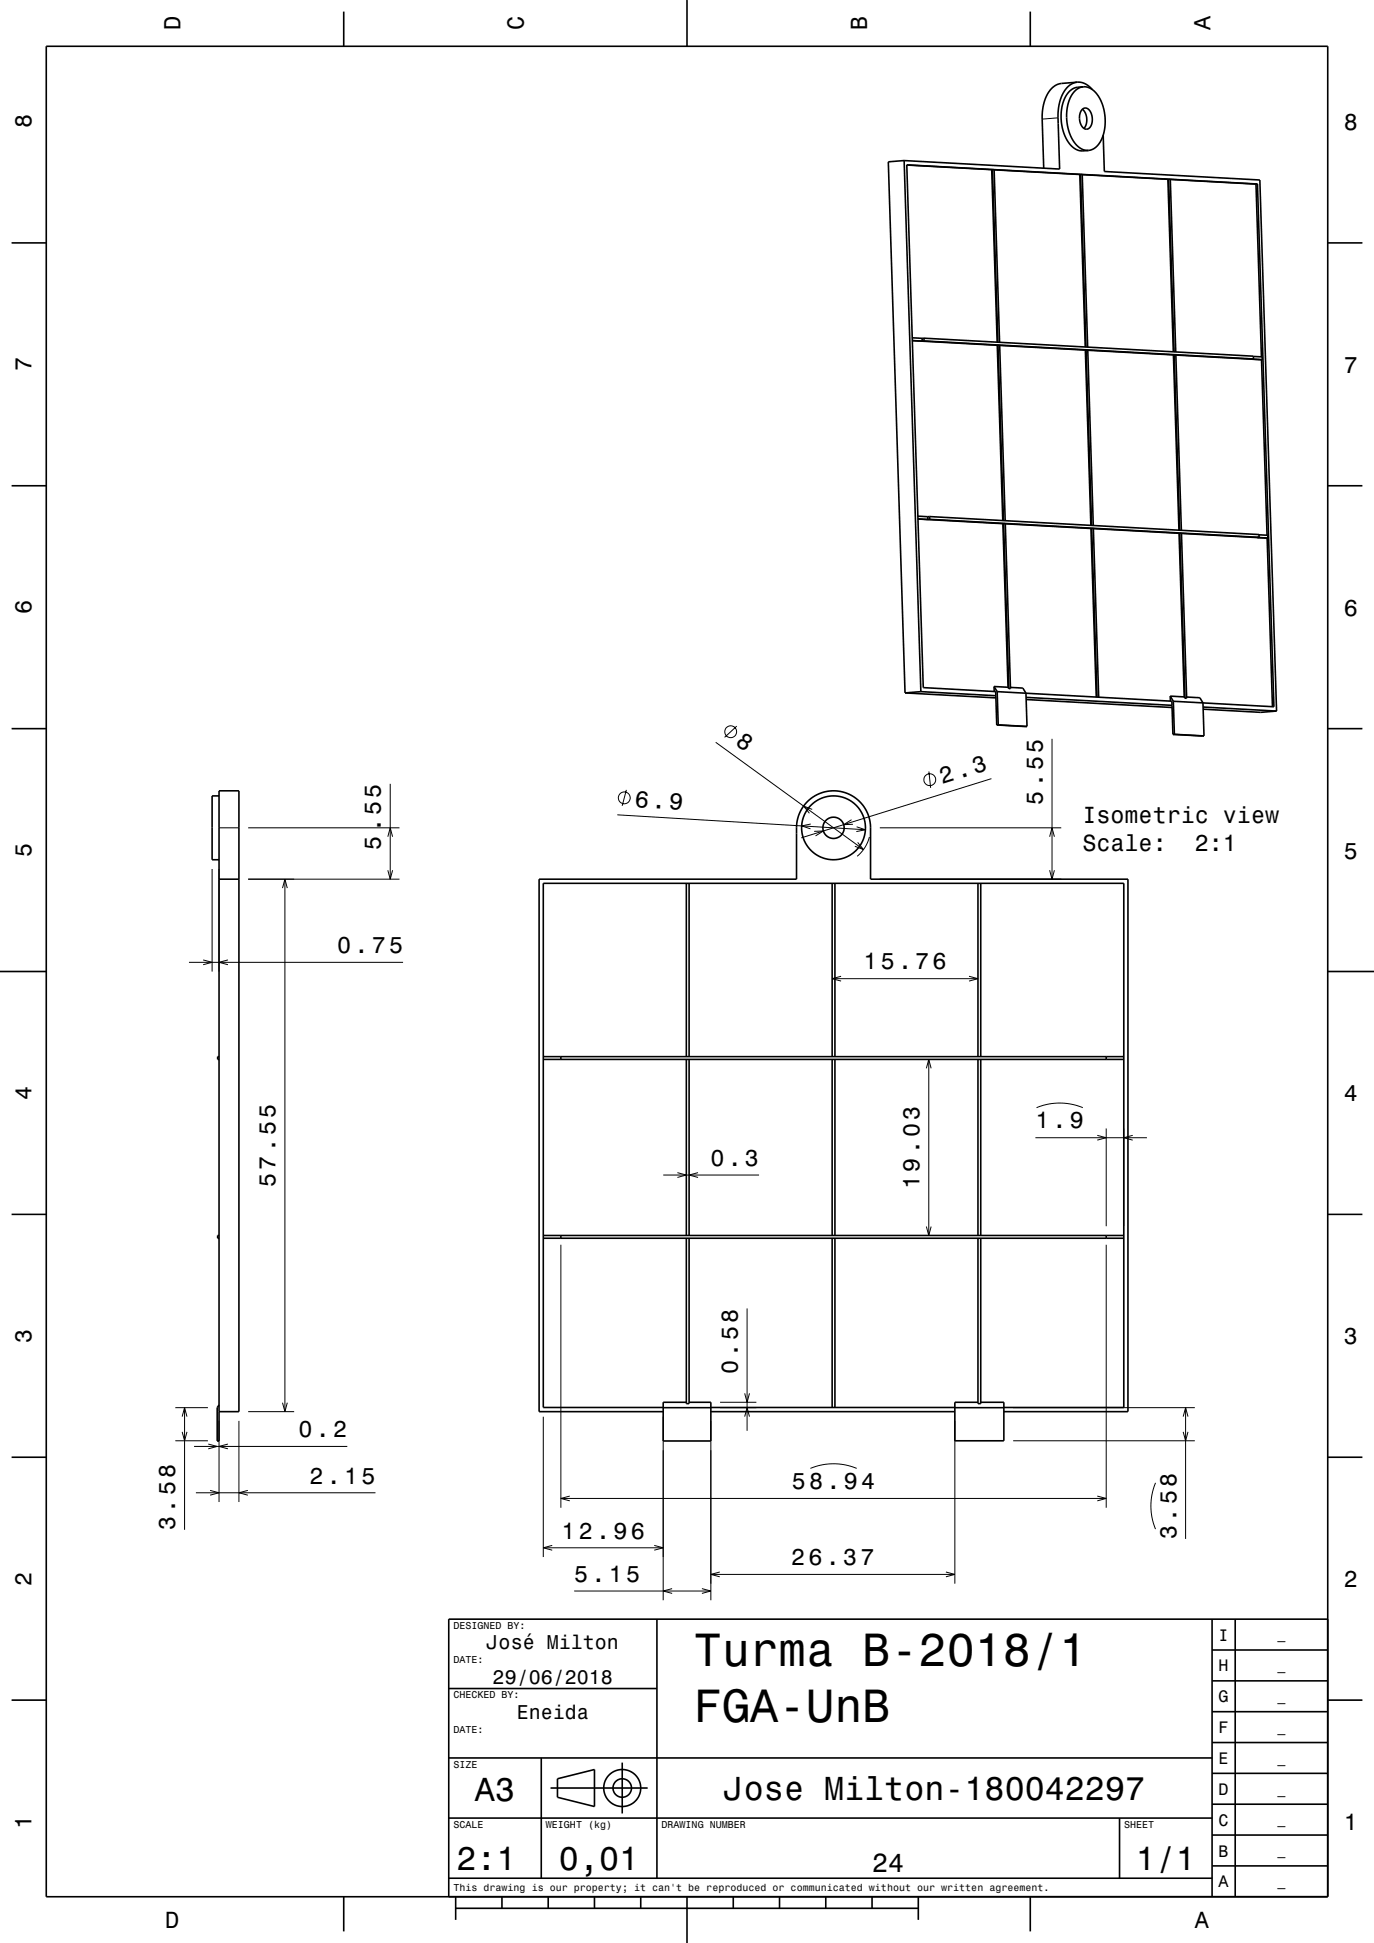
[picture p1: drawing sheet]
<svg xmlns="http://www.w3.org/2000/svg" width="297mm" height="420mm" viewBox="0 0 297 420" stroke-linecap="round" stroke-linejoin="round" font-family="sans-serif">
<g fill="none" stroke="#000" stroke-width=".22">
<path d="M228.7 25.5l-3.4 .2M159.3 157l-2.7 2.4M227.4 159.7v30.3M47.3 178.9h4.3M53.6 178.9h32.7M84.3 169.4v20.6M133.4 176.1l53.7 3.3M135.4 170.7l-.9 3.5M154.7 160.5l31.9 23.1M175.2 178.1l-1.9 .4 1.9 .7M175.6 175l-1.9-.8 1.3 1.6M176 179.7l2-.1-1.7 1.1"/>
<path d="M184.1 177.2l-1.7 1.1 2-.1M185.2 178.7l1.9 .7-2 .4M190.2 178.9h39.2M200.8 166.8l.4 3.5M214.3 168.3l-41.1 12.8M45.8 187.8v22.2M47.3 187.8v22.2M53.6 190h32.7M61.1 192l.5-2 .5 2M61.6 190v115.1M83.8 180.9l.5-2 .6 2M83.8 188.1l.5 1.9 .6-1.9"/>
<path d="M185.4 182.1l1.2 1.5-1.8-.7M187.9 180.9a8 8 0 0 1-2.6 4.2M190.2 190h39.2M226.9 188.1l.5 1.9 .5-1.9M226.9 180.9l.5-2 .5 2M40.8 208h46.3M43.9 207.5l1.9 .5-1.9 .5M49.3 207.5l-2 .5 2 .5M179.9 211.6h31.5M181.8 211l-1.9 .6 1.9 .5M209.5 211l1.9 .6-1.9 .5M200.2 230.9l.6-1.9 .5 1.9"/>
<path d="M200.8 229v38.1M224.1 239.4l2.4-.7 2.4-.3 2.5 .3 2.7 .7M143.4 254h20.7M146.4 253.5l2 .5-2 .5M150.9 253.5l-1.9 .5 1.9 .5M223.8 245.9h24.1M237.2 245.4l1.9 .5-1.9 .6M239.1 243.9v21.2M242.9 243.9v21.2M244.8 245.4l-1.9 .5 1.9 .6M121.2 269.1v56.8M200.2 265.1l.6 2 .5-2"/>
<path d="M239.1 269.1v56.8M161.5 282.8v26.5M37.9 311.4h7M37.9 304.3h7M39.4 306.2l.5-1.9 .5 1.9M39.4 309.5l.5 1.9 .5-1.9M39.9 304.3v26.4M41.9 312.7h33.2M45 312.1l1.9 .6-1.9 .5M47.3 307.1v17.6M49.3 312.1l-2 .6 2 .5M51.6 307.1v17.6"/>
<path d="M53.6 305.1h10M61.1 303.2l.5 1.9 .5-1.9M117.4 306.2v30.4M143.4 306.2v39.7M153.7 307.1v38.8M155.7 304.3h7.8M155.7 303.1h7.8M161 301.2l.5 1.9 .5-1.9M161 306.2l.5-1.9 .5 1.9M175.2 317.4l2.4-.7 2.5-.3 2.4 .2 2.7 .8M206.4 307.1v35.2M219 311.4h39.3"/>
<path d="M219 304.3h39.3M255.8 306.2l.5-1.9 .5 1.9M255.8 309.5l.5 1.9 .5-1.9M256.3 304.3v28.4M42.3 322.7h38.9M45.4 322.2l1.9 .5-1.9 .5M53.6 322.2l-2 .5 2 .5M117.4 334.6h26M119.4 334.1l-2 .5 2 .5M121.2 323.9h117.9M123.2 323.4l-2 .5 2 .5M141.4 334.1l2 .5-2 .5"/>
<path d="M155.6 339.8l-1.9 .5 1.9 .5M204.5 339.8l1.9 .5-1.9 .5M237.2 323.4l1.9 .5-1.9 .5M249.8 320.5l-.8 2.4-.2 2.5 .2 2.7 .8 2.4M124.1 343.9h29.6M145.3 343.4l-1.9 .5 1.9 .5M151.7 343.4l2 .5-2 .5M153.7 340.3h52.7"/>
<circle cx="157.9" cy="158.2" r="1.28"/>
<circle cx="134.9" cy="172.5" r="1.28"/>
<circle cx="201" cy="168.5" r="1.28"/>
</g>
<g fill="none" stroke="#000" stroke-width=".35">
<path d="M10 10h277v400h-277zM74.3 2.5v7.5M148.5 0v10M222.7 2.5v7.5M232.9 17.8a3.9 3.9 0 0 1 3.2 1.6M232.9 17.8a5.1 5.1 0 0 0-3.9 4.4l-.3 2.9 .3 11.4-33.6-1.8M232.9 17.8l-3.4 .2a5.1 5.1 0 0 0-3.9 4.5l-.3 2.8 .3 11.1M234.2 18.8l-1.2 .1a4.5 4.5 0 0 0-3.4 3.9l-.2 2.7a7.8 7.8 0 0 0 3.4 6.9l.9 .2 1.6-.1M234.2 18.8a4.4 4.4 0 0 1 3.9 3.3 9.5 9.5 0 0 1-1 9.5l-.9 .7-.9 .2M234.2 18.8a4.5 4.5 0 0 0-3.4 3.9l-.2 2.7a8 8 0 0 0 3.2 6.8l1.5 .3M195.4 34.7l3.7 114.8M195.4 34.7l-3.4 .3 3.6 114.8"/>
<path d="M196 35.7l18.4 1M214.4 36.7l1.1 37.3M214.5 36.7h.4M214.5 36.7h-.1M214.5 36.7l1.2 37.3M214.9 36.7l1.2 37.3M214.9 36.7l18.5 1M233.4 37.7l1.2 37.3M233.6 37.7h.3l1.2 37.3M233.6 37.7h-.2M233.6 37.7l1.1 37.3M233.9 37.8l18.5 1"/>
<path d="M234 23.6a3.1 3.1 0 0 1 .3 4.2M234 23.6a1.19 1.19 0 0 1 1.9 .9 2.66 2.66 0 0 1-.8 3.4 1.83 1.83 0 0 1-1.7-2.1l.1-1.3zM238.5 29.2l.2 7.9 33.6 1.8 3.6 114.8M252.4 38.8l1.2 37.2M252.6 38.7l.4 .1 1.1 37.3M252.6 38.7l-.2 .1M252.6 38.7l1.2 37.4M271.8 39.8l-75.8-4.2 3.6 113 15.6 .9M271.8 39.8l3.6 113-21.8-1.2M271.8 39.8h-.3l1.2 37.3M2.5 52.5h7.5M287 52.5h7.5"/>
<path d="M197.2 73l2.1 .1M197.2 73.6l18.4 1M199.3 73.1v.6h.4M199.7 73.1h-.4M199.7 73.1l71.2 3.9v.6h-.4M199.7 73.1v.6M199.7 73.7l73.1 4M215.6 74.6l1.2 37.9M215.7 74.6l1.2 37.9M215.7 74.6h-.1M215.7 74.6h.4l1.2 38M216.1 74.7l18.5 1"/>
<path d="M234.6 75.7l1.2 37.9M234.8 75.7h-.2M234.8 75.7h.3M234.8 75.7l1.2 37.9M235.1 75.7l18.5 1M235.1 75.7l1.2 37.9M253.6 76.7l1.2 37.9M253.8 76.7l1.2 37.9M253.8 76.7h-.2M253.8 76.7h.4M254.2 76.7l1.2 37.9M254.2 76.8l18.5 1"/>
<path d="M270.9 77l1.9 .1v.6M272.7 77.8l1.2 37.9M272.8 77.7l-.1 .1M2.5 105h7.5M198.4 111.6l2.1 .1M198.4 112.2l18.4 1M200.5 111.7l.1 .6h.4M200.9 111.7l71.2 3.9 .1 .5-.4 .1M200.9 111.7l.1 .6M200.9 111.7h-.4M201 112.3l73.1 4M216.8 113.2l1.1 35.4"/>
<path d="M216.9 113.2h-.1M216.9 113.2h.4M216.9 113.2l1.2 35.6M217.3 113.2l18.5 1M217.3 113.2l1.1 35.7-.3-.1M235.8 114.2l1.2 36.5M236 114.2h-.2M236 114.2h.3l1.2 36.5M236 114.2l1.1 36.5M236.3 114.3l18.6 1M254.9 115.3l1.1 35.3M255 115.3h.4l1.1 35.6h-.4"/>
<path d="M255 115.3l1.1 35.6M255 115.3h-.1M255.4 115.3l18.5 1M272.1 115.6l1.9 .1 .1 .6M273.9 116.3l1.2 36.5M274.1 116.3h-.2M287 105h7.5M2.5 157.5h7.5M195.6 149.8l19.7 1.1M199.1 149.5l16.2 .9M199.1 149.5l-3.5 .3M214.9 148.4v1.1"/>
<path d="M214.9 148.4l.6 1.1M214.9 148.4l3 .2M215.2 149.5h.1M215.3 149.5v.9M215.3 150.4l.2 6.3M215.5 156.7l6.5 .3M215.5 149.5l37.8 2.1 .2 7.2M215.5 149.5l.3 7.2M215.8 156.7h-.3M215.8 156.7l6.2 .3M217.9 148.6l.2 .2M218.4 148.6l2.7 .1 .7 1.1 .2 7.2"/>
<path d="M221.8 150.7l31.5 1.8M221.8 151.2l31.6 1.7M253 150.5v1.1M253 150.5l3 .1M253 150.5l.6 1.1M253.5 158.8l6.8 .3M253.6 151.6l.3 7.1-.4 .1M256 150.6l.1 .3M256.5 150.7l2.9 .1 .6 1.1 .3 7.2M260.1 152.8l15.8 .9M260.1 153.3l12.4 .7 3.4-.3M260.3 159.1h-.4"/>
<path d="M287 157.5h7.5M47.3 172h-1.5v13.8h1.5M47.3 190h4.3M148.4 190.9v37.5M149 190.9v37.5M179.9 190.9v37.5M180.5 190.9v37.5M211.4 190.9v37.5M212 190.9v37.5M0 210h10M287 210h10M47.3 228.4h-.3v.6h.3"/>
<path d="M117.4 229h125.5M117.4 228.4h125.5M121.2 228.4v.6M148.4 229v38.1M149 229v38.1M179.9 229v38.1M180.5 229v38.1M211.4 229v38.1M212 229v38.1M239.1 228.4v.6M2.5 262.5h7.5M47.3 267.1h-.3v.6h.3"/>
<path d="M117.4 267.7h125.5M117.4 267.1h125.5M121.2 267.1v.6M148.4 267.7v35.7h.6v-35.7M179.9 267.7v36.5M180.5 267.7v36.5M211.4 267.7v35.7h.6v-35.7M239.1 267.1v.6M287 262.5h7.5M2.5 315h7.5M46.9 311.4h.4M47.3 303.7l-.4 .6v7.2h.4v-140.6h4.3v134.2h-4.3"/>
<path d="M143.4 305.1h-26.9v-115.1h55.7v-11.1a8 8 0 0 1 8-8 8 8 0 0 1 8 8v11.1h55.6v115.1h-26.8M143.4 304.2h-26v-113.3h125.5v113.3h-25.9M143.4 304.3h10.3M148.4 303.1h-5v8.4h10.3v-8.4h-4.7M153.7 305.1h52.7M153.7 304.2h52.7M206.4 304.3h10.6M211.4 303.1h-5v8.3h10.6v-8.3h-5M287 315h7.5M142 350v56M262 356.7h25M262 350v60"/>
<path d="M267 350v60M287 350h-190v60M2.5 367.5h7.5M97 365h45M262 376.7h25M262 370h25M262 363.3h25M287 367.5h7.5M97 393h165M97 380h165M117 380v26M119 386.5h21"/>
<path d="M120.5 384.5l8-2v8l-8-2zM134.5 381v11M242 393v13M262 396.7h25M262 390h25M262 383.3h25M74.3 410v7.5M97 406h165M98.5 412.5h100M98.5 410v5M108.5 410v2.5M118.5 410v2.5"/>
<path d="M128.5 410v2.5M138.5 410v2.5M148.5 410v10M158.5 410v2.5M168.5 410v2.5M178.5 410v2.5M188.5 410v2.5M198.5 410v5M222.7 410v7.5M262 403.3h25"/>
<circle cx="180.2" cy="178.9" r="6.9"/>
<circle cx="180.2" cy="178.9" r="2.3"/>
<circle cx="134.5" cy="386.5" r="2"/>
<circle cx="134.5" cy="386.5" r="4"/>
</g>
<g font-size="10.1">
<text x="150" y="360.2">Turma B-2018/1</text>
<text x="150" y="372.3">FGA-UnB</text>
</g>
<g font-size="7.2">
<text x="102.7" y="389.3">A3</text>
<text x="156.5" y="389.1">Jose Milton-180042297</text>
<text x="98.7" y="404.3">2:1</text>
<text x="120.8" y="404.3">0,01</text>
<text x="245.5" y="404.3">1/1</text>
</g>
<text font-size="5.8" x="188.5" y="404.6">24</text>
<g font-size="5.1">
<text x="158.8" y="160.9" transform="rotate(36 158.8 160.9)">8</text>
<text x="137.1" y="174.4" transform="rotate(3 137.1 174.4)">6.9</text>
</g>
<g font-size="5">
<text x="39" y="6.5" transform="rotate(-90 39 6.5)">D</text>
<text x="113.2" y="6.5" transform="rotate(-90 113.2 6.5)">C</text>
<text x="187.4" y="6.5" transform="rotate(-90 187.4 6.5)">B</text>
<text x="261.6" y="6.5" transform="rotate(-90 261.6 6.5)">A</text>
<text x="6.8" y="27.8" transform="rotate(-90 6.8 27.8)">8</text>
<text x="290.5" y="28.1">8</text>
<text x="6.8" y="80.3" transform="rotate(-90 6.8 80.3)">7</text>
<text x="290.5" y="80.6">7</text>
<text x="6.8" y="132.8" transform="rotate(-90 6.8 132.8)">6</text>
<text x="290.5" y="133.1">6</text>
<text x="203.7" y="169.5" transform="rotate(-18 203.7 169.5)">2.3</text>
<text x="225.4" y="173.9" transform="rotate(-90 225.4 173.9)">5.55</text>
<text x="234" y="178">Isometric view</text>
<text x="6.8" y="185.3" transform="rotate(-90 6.8 185.3)">5</text>
<text x="82.3" y="183.7" transform="rotate(-90 82.3 183.7)">5.55</text>
<text x="234" y="184">Scale:</text>
<text x="258.3" y="184">2:1</text>
<text x="290.5" y="185.6">5</text>
<text x="72.9" y="206">0.75</text>
<text x="186.6" y="209.6">15.76</text>
<text x="6.8" y="237.8" transform="rotate(-90 6.8 237.8)">4</text>
<text x="290.5" y="238.1">4</text>
<text x="223.8" y="243.9">1.9</text>
<text x="153.6" y="252">0.3</text>
<text x="59.6" y="256.6" transform="rotate(-90 59.6 256.6)">57.55</text>
<text x="198.8" y="257" transform="rotate(-90 198.8 257)">19.03</text>
<text x="6.8" y="290.3" transform="rotate(-90 6.8 290.3)">3</text>
<text x="290.5" y="290.6">3</text>
<text x="159.5" y="297.1" transform="rotate(-90 159.5 297.1)">0.58</text>
<text x="64.6" y="310.7">0.2</text>
<text x="66.9" y="320.7">2.15</text>
<text x="171.2" y="321.9">58.94</text>
<text x="37.9" y="330.7" transform="rotate(-90 37.9 330.7)">3.58</text>
<text x="121.4" y="332.6">12.96</text>
<text x="254.3" y="332.7" transform="rotate(-90 254.3 332.7)">3.58</text>
<text x="124.1" y="341.9">5.15</text>
<text x="171" y="338.3">26.37</text>
<text x="6.8" y="342.8" transform="rotate(-90 6.8 342.8)">2</text>
<text x="290.5" y="343.1">2</text>
<text x="6.8" y="395.3" transform="rotate(-90 6.8 395.3)">1</text>
<text x="290.5" y="395.6">1</text>
<text x="35.7" y="416.8">D</text>
<text x="258.3" y="416.8">A</text>
</g>
<g font-size="4.3">
<text x="105.2" y="356.5">José Milton</text>
<text x="106.5" y="364">29/06/2018</text>
<text x="111.7" y="371.5">Eneida</text>
</g>
<g font-size="3.6">
<text x="263.4" y="354.6">I</text>
<text x="263.4" y="361.3">H</text>
<text x="263.4" y="368">G</text>
<text x="263.4" y="374.6">F</text>
<text x="263.4" y="381.3">E</text>
<text x="263.4" y="388">D</text>
<text x="263.4" y="394.6">C</text>
<text x="263.4" y="401.3">B</text>
<text x="263.4" y="408">A</text>
</g>
<g font-size="2.9">
<text x="276.1" y="354.4">_</text>
<text x="276.1" y="361.1">_</text>
<text x="276.1" y="367.7">_</text>
<text x="276.1" y="374.4">_</text>
<text x="276.1" y="381">_</text>
<text x="276.1" y="387.7">_</text>
<text x="276.1" y="394.4">_</text>
<text x="276.1" y="401.1">_</text>
<text x="276.1" y="407.7">_</text>
</g>
<g font-size="2.2">
<text x="98" y="352.1">DESIGNED BY:</text>
<text x="98" y="359.6">DATE:</text>
<text x="98" y="367.1">CHECKED BY:</text>
<text x="98" y="374.6">DATE:</text>
<text x="98" y="382.1">SIZE</text>
<text x="98" y="395.1">SCALE</text>
<text x="118" y="395.1">WEIGHT (kg)</text>
<text x="143" y="395.1">DRAWING NUMBER</text>
<text x="243" y="395.1">SHEET</text>
<text x="98" y="408.8">This drawing is our property; it can't be reproduced or communicated without our written agreement.</text>
</g>
</svg>
